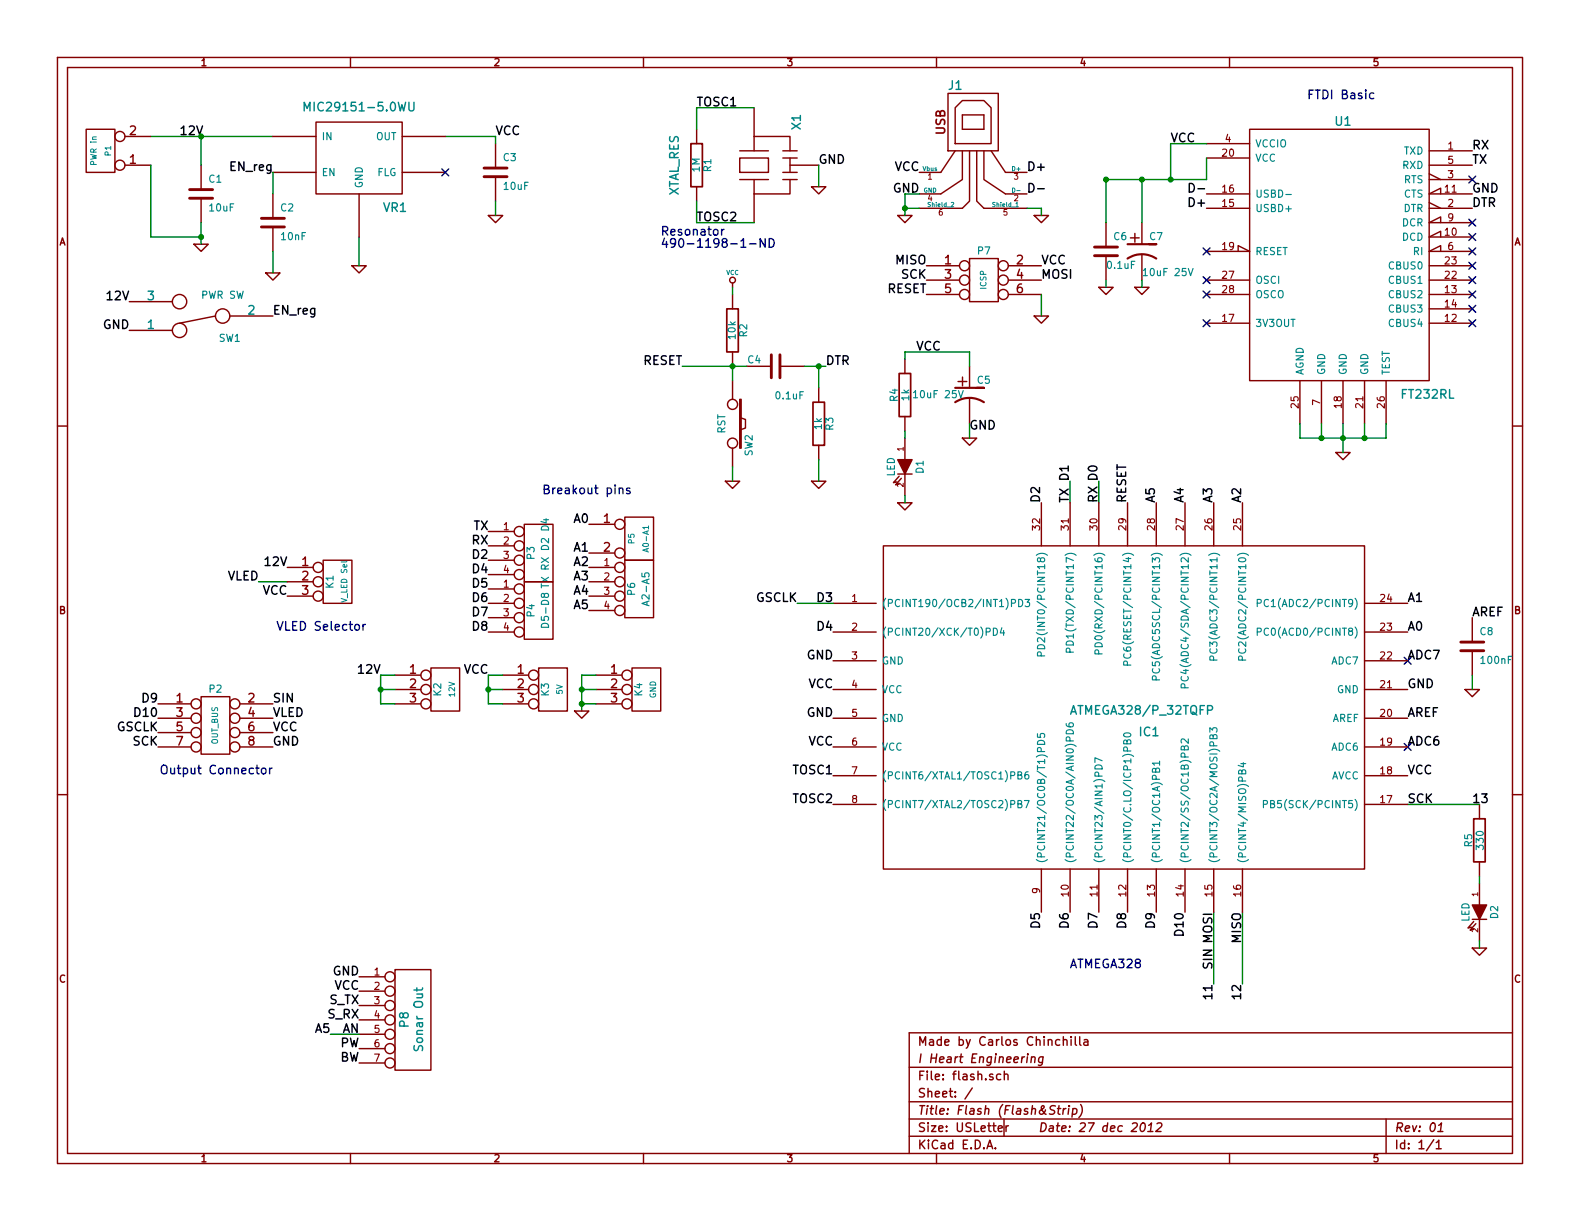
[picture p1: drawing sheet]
EESchema Schematic File Version 2  date Thu 27 Dec 2012 04:49:18 PM EST
LIBS:power
LIBS:device
LIBS:transistors
LIBS:conn
LIBS:linear
LIBS:regul
LIBS:74xx
LIBS:cmos4000
LIBS:adc-dac
LIBS:memory
LIBS:xilinx
LIBS:special
LIBS:microcontrollers
LIBS:dsp
LIBS:microchip
LIBS:analog_switches
LIBS:motorola
LIBS:texas
LIBS:intel
LIBS:audio
LIBS:interface
LIBS:digital-audio
LIBS:philips
LIBS:display
LIBS:cypress
LIBS:siliconi
LIBS:opto
LIBS:atmel
LIBS:contrib
LIBS:valves
LIBS:IHE
LIBS:flash-cache
EELAYER 27 0
EELAYER END
$Descr USLetter 11000 8500
encoding utf-8
Sheet 1 1
Title "Flash (Flash&Strip)"
Date "27 dec 2012"
Rev "01"
Comp "I Heart Engineering"
Comment1 "Made by Carlos Chinchilla"
Comment2 ""
Comment3 ""
Comment4 ""
$EndDescr
$Comp
L GND #PWR01
U 1 1
P 10300 6600
F 0 "#PWR01" H 10300 6600 30  0001 C CNN
F 1 "GND" H 10300 6530 30  0001 C CNN
	1    10300 6600
	1    0    0    -1  
$EndComp
$Comp
L R R5
U 1 1
P 10300 5850
F 0 "R5" V 10380 5850 50  0000 C CNN
F 1 "330" V 10300 5850 50  0000 C CNN
	1    10300 5850
	-1   0    0    1   
$EndComp
$Comp
L LED D2
U 1 1
P 10300 6350
F 0 "D2" H 10300 6450 50  0000 C CNN
F 1 "LED" H 10300 6250 50  0000 C CNN
	1    10300 6350
	0    1    1    0   
$EndComp
$Comp
L VCC #PWR02
U 1 1
P 5100 2000
F 0 "#PWR02" H 5100 2100 30  0001 C CNN
F 1 "VCC" H 5100 2100 30  0000 C CNN
	1    5100 2000
	1    0    0    -1  
$EndComp
$Comp
L R R2
U 1 1
P 5100 2300
F 0 "R2" V 5180 2300 50  0000 C CNN
F 1 "10k" V 5100 2300 50  0000 C CNN
	1    5100 2300
	1    0    0    -1  
$EndComp
$Comp
L C C4
U 1 1
P 5400 2550
F 0 "C4" V 5450 2650 50  0000 L CNN
F 1 "0.1uF" V 5200 2350 50  0000 L CNN
	1    5400 2550
	0    -1   -1   0   
$EndComp
$Comp
L GND #PWR03
U 1 1
P 5100 3350
F 0 "#PWR03" H 5100 3350 30  0001 C CNN
F 1 "GND" H 5100 3280 30  0001 C CNN
	1    5100 3350
	1    0    0    -1  
$EndComp
$Comp
L SW_PUSH SW2
U 1 1
P 5100 2950
F 0 "SW2" H 5250 3060 50  0000 C CNN
F 1 "RST" H 5100 2870 50  0000 C CNN
	1    5100 2950
	0    1    1    0   
$EndComp
$Comp
L GND #PWR04
U 1 1
P 6750 3050
F 0 "#PWR04" H 6750 3050 30  0001 C CNN
F 1 "GND" H 6750 2980 30  0001 C CNN
	1    6750 3050
	1    0    0    -1  
$EndComp
$Comp
L GND #PWR05
U 1 1
P 5700 1300
F 0 "#PWR05" H 5700 1300 30  0001 C CNN
F 1 "GND" H 5700 1230 30  0001 C CNN
	1    5700 1300
	1    0    0    -1  
$EndComp
Text Label 5800 5400 2    60   ~ 0
TOSC1
Text Label 5800 5600 2    60   ~ 0
TOSC2
Text Label 4850 1550 0    60   ~ 0
TOSC2
Text Label 4850 750  0    60   ~ 0
TOSC1
Text Label 4750 2550 2    60   ~ 0
RESET
Text Label 7850 3500 1    60   ~ 0
RESET
Text Label 7650 3500 1    60   ~ 0
RX
Text Label 7450 3500 1    60   ~ 0
TX
Text Label 5750 2550 0    60   ~ 0
DTR
Text Label 6750 3000 0    60   ~ 0
GND
Text Label 6550 2450 2    60   ~ 0
VCC
Text Label 10250 1050 0    60   ~ 0
RX
Text Label 10250 1150 0    60   ~ 0
TX
Text Label 10250 1450 0    60   ~ 0
DTR
Text Notes 9100 700  0    60   ~ 0
FTDI Basic
Text Notes 4600 1650 0    60   ~ 0
Resonator\n490-1198-1-ND
$Comp
L XTAL_RESONATOR X1
U 1 1
P 5250 1150
F 0 "X1" H 5550 850 60  0000 C CNN
F 1 "XTAL_RES" H 5250 1700 60  0000 C CNN
	1    5250 1150
	0    -1   -1   0   
$EndComp
$Comp
L FT232RL U1
U 1 1
P 9350 1750
F 0 "U1" H 9350 2650 60  0000 C CNN
F 1 "FT232RL" H 9750 750 60  0000 L CNN
	1    9350 1750
	1    0    0    -1  
$EndComp
$Comp
L GND #PWR06
U 1 1
P 6300 1500
F 0 "#PWR06" H 6300 1500 30  0001 C CNN
F 1 "GND" H 6300 1430 30  0001 C CNN
	1    6300 1500
	1    0    0    -1  
$EndComp
$Comp
L C C6
U 1 1
P 7700 1750
F 0 "C6" H 7750 1850 50  0000 L CNN
F 1 "0.1uF" H 7700 1650 50  0000 L CNN
	1    7700 1750
	1    0    0    -1  
$EndComp
$Comp
L GND #PWR07
U 1 1
P 7700 2000
F 0 "#PWR07" H 7700 2000 30  0001 C CNN
F 1 "GND" H 7700 1930 30  0001 C CNN
	1    7700 2000
	1    0    0    -1  
$EndComp
$Comp
L GND #PWR08
U 1 1
P 7950 2000
F 0 "#PWR08" H 7950 2000 30  0001 C CNN
F 1 "GND" H 7950 1930 30  0001 C CNN
	1    7950 2000
	1    0    0    -1  
$EndComp
$Comp
L CP1 C7
U 1 1
P 7950 1750
F 0 "C7" H 8000 1850 50  0000 L CNN
F 1 "10uF 25V" H 7950 1600 50  0000 L CNN
	1    7950 1750
	1    0    0    -1  
$EndComp
Text Label 6400 1350 2    60   ~ 0
GND
Text Label 8150 1000 0    60   ~ 0
VCC
Text Label 10250 1350 0    60   ~ 0
GND
$Comp
L GND #PWR09
U 1 1
P 9350 3150
F 0 "#PWR09" H 9350 3150 30  0001 C CNN
F 1 "GND" H 9350 3080 30  0001 C CNN
	1    9350 3150
	1    0    0    -1  
$EndComp
NoConn ~ 8400 1750
NoConn ~ 8400 1950
NoConn ~ 8400 2050
NoConn ~ 10250 1250
NoConn ~ 10250 1750
NoConn ~ 10250 1650
NoConn ~ 10250 1550
NoConn ~ 10250 2050
NoConn ~ 10250 2150
NoConn ~ 10250 2250
$Comp
L CP1 C5
U 1 1
P 6750 2750
F 0 "C5" H 6800 2850 50  0000 L CNN
F 1 "10uF 25V" H 6350 2750 50  0000 L CNN
	1    6750 2750
	1    0    0    -1  
$EndComp
NoConn ~ 10250 1850
NoConn ~ 10250 1950
Text Label 8250 6350 3    60   ~ 0
D10
Text Label 8450 6850 3    60   ~ 0
11
Text Label 8650 6850 3    60   ~ 0
12
Text Label 10250 5600 0    60   ~ 0
13
$Comp
L CONN_3X2 P7
U 1 1
P 6850 2000
F 0 "P7" H 6850 2250 50  0000 C CNN
F 1 "ICSP" V 6850 2050 40  0000 C CNN
	1    6850 2000
	1    0    0    -1  
$EndComp
Text Label 7250 1850 0    60   ~ 0
VCC
Text Label 7250 1950 0    60   ~ 0
MOSI
Text Label 8650 6350 3    60   ~ 0
MISO
Text Label 8450 6350 3    60   ~ 0
MOSI
Text Label 9800 5600 0    60   ~ 0
SCK
Text Label 6450 1850 2    60   ~ 0
MISO
Text Label 6450 1950 2    60   ~ 0
SCK
Text Label 6450 2050 2    60   ~ 0
RESET
$Comp
L GND #PWR010
U 1 1
P 7250 2200
F 0 "#PWR010" H 7250 2200 30  0001 C CNN
F 1 "GND" H 7250 2130 30  0001 C CNN
	1    7250 2200
	1    0    0    -1  
$EndComp
$Comp
L GND #PWR011
U 1 1
P 6300 3500
F 0 "#PWR011" H 6300 3500 30  0001 C CNN
F 1 "GND" H 6300 3430 30  0001 C CNN
	1    6300 3500
	1    0    0    -1  
$EndComp
$Comp
L R R4
U 1 1
P 6300 2750
F 0 "R4" V 6380 2750 50  0000 C CNN
F 1 "1k" V 6300 2750 50  0000 C CNN
	1    6300 2750
	-1   0    0    1   
$EndComp
$Comp
L LED D1
U 1 1
P 6300 3250
F 0 "D1" H 6300 3350 50  0000 C CNN
F 1 "LED" H 6300 3150 50  0000 C CNN
	1    6300 3250
	0    1    1    0   
$EndComp
Text Label 7250 3500 1    60   ~ 0
D2
Text Label 5800 4200 2    60   ~ 0
D3
Text Label 5800 4400 2    60   ~ 0
D4
$Comp
L USB_1 J1
U 1 1
P 6800 1000
F 0 "J1" H 6650 1400 60  0000 C CNN
F 1 "USB" H 6775 400 60  0001 C CNN
	1    6800 1000
	1    0    0    -1  
$EndComp
Text Label 6400 1200 2    60   ~ 0
VCC
$Comp
L GND #PWR012
U 1 1
P 7250 1500
F 0 "#PWR012" H 7250 1500 30  0001 C CNN
F 1 "GND" H 7250 1430 30  0001 C CNN
	1    7250 1500
	1    0    0    -1  
$EndComp
Text Label 7150 1350 0    60   ~ 0
D-
Text Label 8400 1450 2    60   ~ 0
D+
Text Label 8400 1350 2    60   ~ 0
D-
Text Label 7150 1200 0    60   ~ 0
D+
Wire Wire Line
	5250 750  4850 750 
Wire Wire Line
	5250 1550 4850 1550
Wire Wire Line
	6750 3050 6750 2950
Wire Wire Line
	5100 3250 5100 3350
Wire Wire Line
	5100 2550 5100 2650
Connection ~ 5100 2550
Wire Wire Line
	5100 2050 5100 2000
Wire Wire Line
	10300 6600 10300 6550
Wire Wire Line
	10300 6150 10300 6100
Wire Wire Line
	4750 2550 5200 2550
Wire Wire Line
	5700 1150 5700 1300
Wire Wire Line
	8400 1250 8400 1100
Wire Wire Line
	7950 2000 7950 1950
Wire Wire Line
	7700 2000 7700 1950
Wire Wire Line
	7700 1550 7700 1250
Connection ~ 7700 1250
Wire Wire Line
	7950 1550 7950 1250
Connection ~ 7950 1250
Wire Wire Line
	8400 1000 8150 1000
Wire Wire Line
	9350 2950 9350 3150
Wire Wire Line
	9650 3050 9650 2950
Wire Wire Line
	9050 3050 9650 3050
Connection ~ 9350 3050
Wire Wire Line
	9500 2950 9500 3050
Connection ~ 9500 3050
Wire Wire Line
	9050 3050 9050 2950
Wire Wire Line
	9200 2950 9200 3050
Connection ~ 9200 3050
Wire Wire Line
	8150 1000 8150 1250
Connection ~ 8150 1250
Wire Wire Line
	7250 2200 7250 2050
Wire Wire Line
	6300 3500 6300 3450
Wire Wire Line
	6300 3050 6300 3000
Wire Wire Line
	7700 1250 8400 1250
Wire Wire Line
	6300 1350 6300 1500
Wire Wire Line
	6300 1350 6400 1350
Wire Wire Line
	6400 1450 6300 1450
Connection ~ 6300 1450
Wire Wire Line
	7150 1450 7250 1450
Wire Wire Line
	7250 1450 7250 1500
Text Label 5800 4800 2    60   ~ 0
VCC
Text Label 5800 5200 2    60   ~ 0
VCC
Wire Wire Line
	6750 2550 6750 2450
Wire Wire Line
	6750 2450 6300 2450
Wire Wire Line
	6300 2450 6300 2500
Text Label 5800 5000 2    60   ~ 0
GND
Text Label 5800 4600 2    60   ~ 0
GND
Text Label 9800 4800 0    60   ~ 0
GND
Text Label 9800 5400 0    60   ~ 0
VCC
Wire Wire Line
	8450 6350 8450 6850
Wire Wire Line
	8650 6350 8650 6850
Text Label 9800 4400 0    60   ~ 0
A0
Text Label 9800 4200 0    60   ~ 0
A1
Text Label 8650 3500 1    60   ~ 0
A2
Text Label 8450 3500 1    60   ~ 0
A3
Text Label 9800 4600 0    60   ~ 0
ADC7
Text Label 9800 5200 0    60   ~ 0
ADC6
Text Label 9800 5000 0    60   ~ 0
AREF
Text Label 10250 4300 0    60   ~ 0
AREF
$Comp
L C C8
U 1 1
P 10250 4500
F 0 "C8" H 10300 4600 50  0000 L CNN
F 1 "100nF" H 10300 4400 50  0000 L CNN
	1    10250 4500
	1    0    0    -1  
$EndComp
$Comp
L GND #PWR013
U 1 1
P 10250 4800
F 0 "#PWR013" H 10250 4800 30  0001 C CNN
F 1 "GND" H 10250 4730 30  0001 C CNN
	1    10250 4800
	1    0    0    -1  
$EndComp
Wire Wire Line
	10250 4800 10250 4700
Text Label 5700 1150 0    60   ~ 0
GND
$Comp
L R R3
U 1 1
P 5700 2950
F 0 "R3" V 5780 2950 50  0000 C CNN
F 1 "1k" V 5700 2950 50  0000 C CNN
	1    5700 2950
	1    0    0    -1  
$EndComp
$Comp
L GND #PWR014
U 1 1
P 5700 3350
F 0 "#PWR014" H 5700 3350 30  0001 C CNN
F 1 "GND" H 5700 3280 30  0001 C CNN
	1    5700 3350
	1    0    0    -1  
$EndComp
Wire Wire Line
	5700 3350 5700 3200
Wire Wire Line
	5600 2550 5750 2550
Wire Wire Line
	5700 2700 5700 2550
Connection ~ 5700 2550
Wire Wire Line
	7450 3500 7450 3350
Wire Wire Line
	7650 3500 7650 3350
Text Label 7450 3350 1    60   ~ 0
D1
Text Label 7650 3350 1    60   ~ 0
D0
Text Label 7250 6350 3    60   ~ 0
D5
Text Label 7450 6350 3    60   ~ 0
D6
Text Label 7650 6350 3    60   ~ 0
D7
Text Label 7850 6350 3    60   ~ 0
D8
Text Label 8050 6350 3    60   ~ 0
D9
Text Label 8250 3500 1    60   ~ 0
A4
Text Label 8050 3500 1    60   ~ 0
A5
$Comp
L GND #PWR015
U 1 1
P 2500 1850
F 0 "#PWR015" H 2500 1850 30  0001 C CNN
F 1 "GND" H 2500 1780 30  0001 C CNN
	1    2500 1850
	1    0    0    -1  
$EndComp
$Comp
L GND #PWR016
U 1 1
P 1900 1900
F 0 "#PWR016" H 1900 1900 30  0001 C CNN
F 1 "GND" H 1900 1830 30  0001 C CNN
	1    1900 1900
	1    0    0    -1  
$EndComp
$Comp
L GND #PWR017
U 1 1
P 3450 1500
F 0 "#PWR017" H 3450 1500 30  0001 C CNN
F 1 "GND" H 3450 1430 30  0001 C CNN
	1    3450 1500
	1    0    0    -1  
$EndComp
$Comp
L GND #PWR018
U 1 1
P 1400 1700
F 0 "#PWR018" H 1400 1700 30  0001 C CNN
F 1 "GND" H 1400 1630 30  0001 C CNN
	1    1400 1700
	1    0    0    -1  
$EndComp
$Comp
L C C2
U 1 1
P 1900 1550
F 0 "C2" H 1950 1650 50  0000 L CNN
F 1 "10nF" H 1950 1450 50  0000 L CNN
	1    1900 1550
	1    0    0    -1  
$EndComp
$Comp
L C C3
U 1 1
P 3450 1200
F 0 "C3" H 3500 1300 50  0000 L CNN
F 1 "10uF" H 3500 1100 50  0000 L CNN
	1    3450 1200
	1    0    0    -1  
$EndComp
$Comp
L C C1
U 1 1
P 1400 1350
F 0 "C1" H 1450 1450 50  0000 L CNN
F 1 "10uF" H 1450 1250 50  0000 L CNN
	1    1400 1350
	1    0    0    -1  
$EndComp
Wire Wire Line
	2500 1850 2500 1650
Wire Wire Line
	1400 1550 1400 1700
Wire Wire Line
	3450 1500 3450 1400
Wire Wire Line
	3450 1000 3450 950 
Wire Wire Line
	3450 950  3100 950 
Wire Wire Line
	1050 950  1900 950 
$Comp
L CONN_2 P1
U 1 1
P 700 1050
F 0 "P1" V 650 1050 40  0000 C CNN
F 1 "PWR in" V 750 1050 40  0000 C CNN
	1    700  1050
	-1   0    0    1   
$EndComp
Wire Wire Line
	1400 1650 1050 1650
Wire Wire Line
	1050 1650 1050 1150
Connection ~ 1400 1650
Text Label 1250 950  0    60   ~ 0
12V
Text Label 3450 950  0    60   ~ 0
VCC
Wire Wire Line
	1800 4050 2000 4050
$Comp
L CONN_3 K1
U 1 1
P 2350 4050
F 0 "K1" V 2300 4050 50  0000 C CNN
F 1 "V_LED Sel" V 2400 4050 40  0000 C CNN
	1    2350 4050
	1    0    0    -1  
$EndComp
Text Label 2000 3950 2    60   ~ 0
12V
Text Label 2000 4150 2    60   ~ 0
VCC
Wire Wire Line
	10300 5600 9800 5600
Text Label 5550 4200 2    60   ~ 0
GSCLK
Text Label 1800 4050 2    60   ~ 0
VLED
Text Label 1900 5200 0    60   ~ 0
GND
Text Label 1900 5100 0    60   ~ 0
VCC
Text Label 1900 5000 0    60   ~ 0
VLED
Text Label 1100 5200 2    60   ~ 0
SCK
Text Label 1100 5100 2    60   ~ 0
GSCLK
Text Label 1100 5000 2    60   ~ 0
D10
Text Label 1100 4900 2    60   ~ 0
D9
Text Label 1900 4900 0    60   ~ 0
SIN
Text Notes 1900 5400 2    60   ~ 0
Output Connector
Text Notes 7950 6750 2    60   ~ 0
ATMEGA328
Text Notes 2550 4400 2    60   ~ 0
VLED Selector
Text Label 3400 3700 2    60   ~ 0
TX
Text Label 3400 3800 2    60   ~ 0
RX
Text Label 3400 4000 2    60   ~ 0
D4
Text Label 3400 4100 2    60   ~ 0
D5
Text Label 3400 4200 2    60   ~ 0
D6
Text Label 3400 4300 2    60   ~ 0
D7
Text Label 3400 4400 2    60   ~ 0
D8
$Comp
L CONN_3 K3
U 1 1
P 3850 4800
F 0 "K3" V 3800 4800 50  0000 C CNN
F 1 "5V" V 3900 4800 40  0000 C CNN
	1    3850 4800
	1    0    0    -1  
$EndComp
$Comp
L CONN_3 K4
U 1 1
P 4500 4800
F 0 "K4" V 4450 4800 50  0000 C CNN
F 1 "GND" V 4550 4800 40  0000 C CNN
	1    4500 4800
	1    0    0    -1  
$EndComp
Text Label 3400 4700 2    60   ~ 0
VCC
Wire Wire Line
	3500 4700 3400 4700
Wire Wire Line
	3500 4800 3400 4800
Wire Wire Line
	3400 4700 3400 4900
Wire Wire Line
	3400 4900 3500 4900
Connection ~ 3400 4800
Wire Wire Line
	4150 4700 4050 4700
Wire Wire Line
	4050 4700 4050 4950
Wire Wire Line
	4150 4900 4050 4900
Connection ~ 4050 4900
Wire Wire Line
	4150 4800 4050 4800
Connection ~ 4050 4800
$Comp
L GND #PWR019
U 1 1
P 4050 4950
F 0 "#PWR019" H 4050 4950 30  0001 C CNN
F 1 "GND" H 4050 4880 30  0001 C CNN
	1    4050 4950
	1    0    0    -1  
$EndComp
Text Label 3400 3900 2    60   ~ 0
D2
Text Label 4100 3650 2    60   ~ 0
A0
Text Label 4100 3850 2    60   ~ 0
A1
Text Label 4100 3950 2    60   ~ 0
A2
Text Label 4100 4050 2    60   ~ 0
A3
Text Label 4100 4150 2    60   ~ 0
A4
Text Label 4100 4250 2    60   ~ 0
A5
Text Notes 4400 3450 2    60   ~ 0
Breakout pins
NoConn ~ 8400 2250
NoConn ~ 9800 5200
NoConn ~ 9800 4600
$Comp
L CONN_3 K2
U 1 1
P 3100 4800
F 0 "K2" V 3050 4800 50  0000 C CNN
F 1 "12V" V 3150 4800 40  0000 C CNN
	1    3100 4800
	1    0    0    -1  
$EndComp
Text Label 2650 4700 2    60   ~ 0
12V
Wire Wire Line
	2750 4700 2650 4700
Wire Wire Line
	2750 4800 2650 4800
Wire Wire Line
	2650 4700 2650 4900
Wire Wire Line
	2650 4900 2750 4900
Connection ~ 2650 4800
$Comp
L CONN_4 P3
U 1 1
P 3750 3850
F 0 "P3" V 3700 3850 50  0000 C CNN
F 1 "TX RX D2 D4" V 3800 3850 50  0000 C CNN
	1    3750 3850
	1    0    0    -1  
$EndComp
$Comp
L CONN_4 P4
U 1 1
P 3750 4250
F 0 "P4" V 3700 4250 50  0000 C CNN
F 1 "D5-D8" V 3800 4250 50  0000 C CNN
	1    3750 4250
	1    0    0    -1  
$EndComp
$Comp
L CONN_4 P6
U 1 1
P 4450 4100
F 0 "P6" V 4400 4100 50  0000 C CNN
F 1 "A2-A5" V 4500 4100 50  0000 C CNN
	1    4450 4100
	1    0    0    -1  
$EndComp
$Comp
L CONN_2 P5
U 1 1
P 4450 3750
F 0 "P5" V 4400 3750 40  0000 C CNN
F 1 "A0-A1" V 4500 3750 40  0000 C CNN
	1    4450 3750
	1    0    0    -1  
$EndComp
$Comp
L ATMEGA328/P_32TQFP IC1
U 1 1
P 7950 4900
F 0 "IC1" H 8000 4700 60  0000 C CNN
F 1 "ATMEGA328/P_32TQFP" H 7950 4850 60  0000 C CNN
	1    7950 4900
	1    0    0    -1  
$EndComp
Wire Wire Line
	5800 4200 5550 4200
Text Label 8450 6750 1    60   ~ 0
SIN
$Comp
L MIC29151-5.0WU VR1
U 1 1
P 2500 1100
F 0 "VR1" H 2750 750 60  0000 C CNN
F 1 "MIC29151-5.0WU" H 2500 1450 60  0000 C CNN
	1    2500 1100
	1    0    0    -1  
$EndComp
NoConn ~ 3100 1200
Wire Wire Line
	1900 1900 1900 1750
Wire Wire Line
	1900 1350 1900 1200
Wire Wire Line
	1400 1150 1400 950 
Connection ~ 1400 950 
$Comp
L SWITCH_INV SW1
U 1 1
P 1400 2200
F 0 "SW1" H 1200 2350 50  0000 C CNN
F 1 "PWR SW" H 1250 2050 50  0000 C CNN
	1    1400 2200
	-1   0    0    1   
$EndComp
Text Label 1900 1200 2    60   ~ 0
EN_reg
Text Label 1900 2200 0    60   ~ 0
EN_reg
Text Label 900  2300 2    60   ~ 0
GND
Text Label 900  2100 2    60   ~ 0
12V
$Comp
L CONN_7 P8
U 1 1
P 2850 7100
F 0 "P8" V 2820 7100 60  0000 C CNN
F 1 "Sonar Out" V 2920 7100 60  0000 C CNN
	1    2850 7100
	1    0    0    -1  
$EndComp
Text Label 2500 6800 2    60   ~ 0
GND
Text Label 2500 6900 2    60   ~ 0
VCC
Text Label 2500 7000 2    60   ~ 0
S_TX
Text Label 2500 7100 2    60   ~ 0
S_RX
Text Label 2500 7200 2    60   ~ 0
AN
Text Label 2500 7300 2    60   ~ 0
PW
Text Label 2500 7400 2    60   ~ 0
BW
$Comp
L R R1
U 1 1
P 4850 1150
F 0 "R1" V 4930 1150 50  0000 C CNN
F 1 "1M" V 4850 1150 50  0000 C CNN
	1    4850 1150
	1    0    0    -1  
$EndComp
Wire Wire Line
	4850 750  4850 900 
Wire Wire Line
	4850 1550 4850 1400
$Comp
L CONN_4X2 P2
U 1 1
P 1500 5050
F 0 "P2" H 1500 5300 50  0000 C CNN
F 1 "OUT_BUS" V 1500 5050 40  0000 C CNN
	1    1500 5050
	1    0    0    -1  
$EndComp
Wire Wire Line
	2500 7200 2300 7200
Text Label 2300 7200 2    60   ~ 0
A5
$EndSCHEMATC
